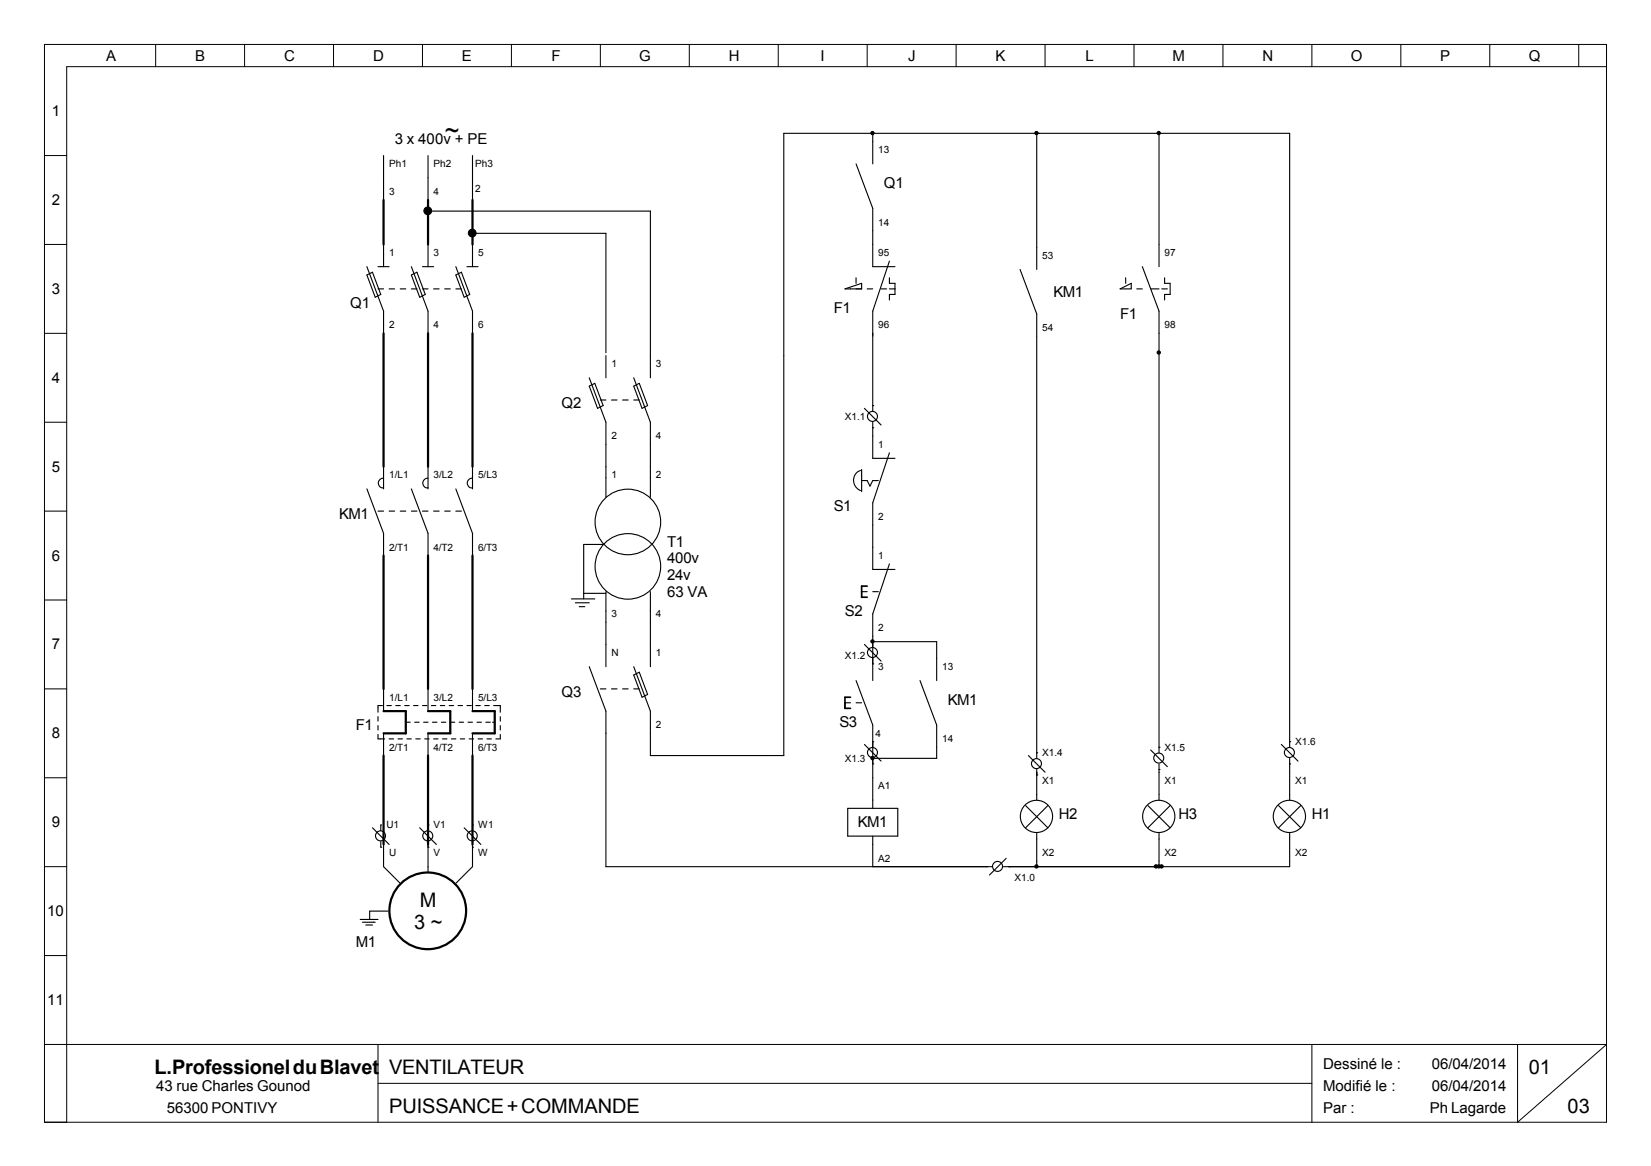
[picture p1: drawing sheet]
<svg xmlns="http://www.w3.org/2000/svg" width="297mm" height="210mm" viewBox="0 0 297 210" stroke-linecap="round" stroke-linejoin="round" font-family="sans-serif">
<g fill="none" stroke="#000" stroke-width=".2">
<path d="M69 28v8M77 28v8M77 38h40v30M85 28v8M154 29.5l3 8v10.5h4M157 24v5.5M186.5 24v24.5M208.5 24v24M66 48l3 8v4M66 49.5l1-.5 1.5 4-1 .5zM68 52h1M68 48h2"/>
<path d="M69 44v4M70 52h1M72 52h1M74 48l3 8v4M74 52h1M74 49.5l1-.5 1.5 4-1 .5zM76 52h1M76 48h2M77 44v4M78 52h1M80 52h1M82 48l3 8v4"/>
<path d="M82 52h1M82 49.5l1-.5 1.5 4-1 .5zM84 48h2M85 44v4M85 42h24v21.5M152 52l3-1v1zM154 50v1M156 52h1M158.5 52h1M160 52h1M160 47l-3 9v18M160 50v1h1v2h-1v1"/>
<path d="M183.5 48.5l3 8v80M201.5 52l2-1v1zM202.5 50v1M204.5 52h1M205.5 48l3 8v79.5M207 52h1.5M209 52h1M209.5 50v1h1v2h-1v1M106 68l3 8v13.5M106 69.5l1-.5 1.5 4-1 .5zM108 72h1M109 64v4"/>
<path d="M110 72h1M112 72h1M114 68l3 8v13.5M114 72h1M114 69.5l1-.5 1.5 4-1 .5zM155.5 73.5l3 3M157 73h.1M157 77h.1M157 76v6.5h4M66 88l3 8v4M68 92h1M69 86.1a.86 .86 0 0 0-.9 .9 .86 .86 0 0 0 .9 .8"/>
<path d="M69 84v4M70 92h1M72 92h1M74 88l3 8v4M74 92h1M76 92h1M77 86.1a.86 .86 0 0 0-.9 .9 .86 .86 0 0 0 .9 .8M77 84v4M78 92h1M80 92h1M82 88l3 8v4M82 92h1"/>
<path d="M85 86.1a.86 .86 0 0 0-.9 .9 .86 .86 0 0 0 .9 .8M85 84v4M108.5 98h-3.5v9.8M154.8 84.7a1.92 1.92 0 0 0-1.2 1.8 1.92 1.92 0 0 0 1.2 1.8M155 84.5v4M155 86.5h1l.5 1 .5-1h1M160 81.5l-3 9v12h4M102.8 107.8h4.2M103.5 108.5h2.5M104.2 109.2h1M105 106.8h4M109 106.5v13.5"/>
<path d="M117 106.5v13.5M155.5 116l3 3M156 106.5h-1v1M157 115.5h.1M157 119.5h.1M157 106.5h1M157 115.5h11.5v7M160 101.5l-3 9v12M68 132.2v.8h1.2M68 129v.8M68 130.6v.8M68.8 127h-.8v1.2"/>
<path d="M69 124v4M69 132v4M69.6 127h.8M70 133h.8M71.2 127h.8M71.6 133h.8M72.8 127h.8M73 130h.8M73.2 133h.8M74.4 127h.8M74.6 130h.8M74.8 133h.8"/>
<path d="M76 127h.8M76.2 130h.8M76.4 133h.8M77 124v4M77 132v4M77.6 127h.8M77.8 130h.8M78 133h.8M79.2 127h.8M79.4 130h.8M79.6 133h.8M80.8 127h.8"/>
<path d="M81 130h.8M81.2 133h.8M82.4 127h.8M82.6 130h.8M82.8 133h.8M84 127h.8M84.2 130h.8M84.4 133h.8M85 124v4M85 132v4M85.6 127h.8M85.8 130h.8"/>
<path d="M86 133h.8M87.2 127h.8M87.4 130h.8M87.6 133h.8M88.6 130h.4M88.8 127h1.2v1.2M90 129v.8M90 130.6v.8M90 132.2v.8h-.8M106 120l3 8v28h69.5M108 124h1M110 124h1"/>
<path d="M112 124h1M114 120l3 8v8h24v-112h91v110.5M114 124h1M114 121.5l1-.5 1.5 4-1 .5zM153 126.5h-1v1M154 122.5l3 8v15M154 126.5h1M155.5 134l3 3M157 133.5h.1M157 137.5h.1M165.5 122.5l3 8v6h-11.5M185 136l3 3"/>
<path d="M186.5 135.5h.1M186.5 139.5h.1M186.5 138.5v5.5M207 135l3 3M208.5 134.5h.1M208.5 138.5h.1M208.5 137.5v6.5M230.5 134l3 3M232 133.5h.1M232 137.5h.1M232 136.5v7.5M67 149l3 3"/>
<path d="M68.5 148.5h.1M68.5 152.5h.1M68.5 148.5v1M68.5 151.5v1M69 152v4l3 3M75.5 149l3 3M77 148.5h.1M77 152.5h.1M77 148.5v1M77 151.5v5.5M83.5 149l3 3M85 148.5h.1"/>
<path d="M85 152.5h.1M85 148.5v1M85 151.5v4.5l-3 3M152.5 145.5h9v5h-9zM157 150.5v5.5M177.5 156h.1M181 154.5l-3 3M181.5 156h.1M184.5 145l4 4M186.5 150v6M188.5 145l-4 4M206.5 145l4 4"/>
<path d="M208.5 150v6M210.5 145l-4 4M230 145l4 4M232 150v6h-51.5M234 145l-4 4M64.8 165.5h3.2M65.2 166h2.3M65.8 166.5h1.2M69.8 164h-3.3v1.5"/>
<circle cx="157" cy="75" r=".9"/>
<circle cx="113" cy="94" r="5.9"/>
<circle cx="113" cy="102" r="5.9"/>
<circle cx="157" cy="117.5" r=".9"/>
<circle cx="157" cy="135.5" r=".9"/>
<circle cx="186.5" cy="137.5" r=".9"/>
<circle cx="208.5" cy="136.5" r=".9"/>
<circle cx="232" cy="135.5" r=".9"/>
<circle cx="68.5" cy="150.5" r=".9"/>
<circle cx="77" cy="150.5" r=".9"/>
<circle cx="85" cy="150.5" r=".9"/>
<circle cx="179.5" cy="156" r=".9"/>
<circle cx="186.5" cy="147" r="2.9"/>
<circle cx="208.5" cy="147" r="2.9"/>
<circle cx="232" cy="147" r="2.9"/>
</g>
<g fill="none" stroke="#000" stroke-width=".4">
<path d="M69 36v8M77 36v8M85 36v8M69 60v24M77 60v24M85 60v24M69 100v24M77 100v24M85 100v24M69 128h4v4h-4M69 136v16M77 128h4v4h-4"/>
<path d="M77 136v16M85 128h4v4h-4M85 136v16"/>
<circle cx="77" cy="164" r="6.9"/>
</g>
<path d="M156 105.5h-1v2h1M153 125.5h-1v2h1" fill="none" stroke="#000" stroke-width=".3"/>
<g fill="#000" stroke="#000" stroke-width=".18">
<circle cx="77" cy="38" r=".7"/>
<circle cx="157" cy="24" r=".3"/>
<circle cx="186.5" cy="24" r=".3"/>
<circle cx="208.5" cy="24" r=".3"/>
<circle cx="85" cy="42" r=".7"/>
<circle cx="208.5" cy="63.5" r=".3"/>
<circle cx="157" cy="115.5" r=".3"/>
<circle cx="157" cy="136.5" r=".3"/>
<circle cx="186.5" cy="156" r=".3"/>
<circle cx="208" cy="156" r=".3"/>
<circle cx="208.5" cy="156" r=".3"/>
<circle cx="209" cy="156" r=".3"/>
</g>
<g fill="none" stroke="#000" stroke-width=".18">
<path d="M8 8h281v194h-281zM28 8v4M44 8v4M60 8v4M76 8v4M92 8v4M108 8v4M124 8v4M140 8v4M156 8v4M172 8v4M188 8v4"/>
<path d="M204 8v4M220 8v4M236 8v4M252 8v4M268 8v4M284 8v4M289 12h-277v190M8 28h4M8 44h4M8 60h4M8 76h4M8 92h4"/>
<path d="M8 108h4M8 124h4M8 140h4M8 156h4M8 172h4M8 188h281l-16 14v-14M68 188v14M68 195h168M236 188v14"/>
</g>
<text font-size="4.5" x="80" y="25.1">~</text>
<g font-size="3.6">
<text x="74.5" y="167.3">3 ~</text>
<text x="75.5" y="163.3">M</text>
<text x="27.8" y="193.3">L.Professionel du Blavet</text>
<text x="70" y="193.3">VENTILATEUR</text>
<text x="275" y="193.3">01</text>
<text x="70" y="200.3">PUISSANCE + COMMANDE</text>
<text x="282" y="200.3">03</text>
</g>
<g font-size="2.7">
<text x="19.1" y="10.9">A</text>
<text x="35.1" y="10.9">B</text>
<text x="51.1" y="10.9">C</text>
<text x="67.1" y="10.9">D</text>
<text x="83.1" y="10.9">E</text>
<text x="99.2" y="10.9">F</text>
<text x="115" y="10.9">G</text>
<text x="131.1" y="10.9">H</text>
<text x="147.6" y="10.9">I</text>
<text x="163.4" y="10.9">J</text>
<text x="179.1" y="10.9">K</text>
<text x="195.3" y="10.9">L</text>
<text x="210.9" y="10.9">M</text>
<text x="227.1" y="10.9">N</text>
<text x="243" y="10.9">O</text>
<text x="259.1" y="10.9">P</text>
<text x="275" y="10.9">Q</text>
<text x="9.3" y="20.9">1</text>
<text x="71" y="25.9">3 x 400v + PE</text>
<text x="159" y="33.9">Q1</text>
<text x="9.3" y="36.9">2</text>
<text x="9.3" y="52.9">3</text>
<text x="189.5" y="53.4">KM1</text>
<text x="63" y="55.4">Q1</text>
<text x="150" y="56.4">F1</text>
<text x="201.5" y="57.4">F1</text>
<text x="9.3" y="68.9">4</text>
<text x="101" y="73.4">Q2</text>
<text x="9.3" y="84.9">5</text>
<text x="61" y="93.4">KM1</text>
<text x="150" y="91.9">S1</text>
<text x="9.3" y="100.9">6</text>
<text x="120" y="98.4">T1</text>
<text x="120" y="101.4">400v</text>
<text x="120" y="104.4">24v</text>
<text x="120" y="107.4">63 VA</text>
<text x="152" y="110.9">S2</text>
<text x="9.3" y="116.9">7</text>
<text x="101" y="125.4">Q3</text>
<text x="64" y="131.4">F1</text>
<text x="151" y="130.9">S3</text>
<text x="170.5" y="126.9">KM1</text>
<text x="9.3" y="132.9">8</text>
<text x="9.3" y="148.9">9</text>
<text x="154.3" y="148.9">KM1</text>
<text x="190.5" y="147.4">H2</text>
<text x="212" y="147.4">H3</text>
<text x="236" y="147.4">H1</text>
<text x="8.5" y="164.9">10</text>
<text x="64" y="170.4">M1</text>
<text x="8.5" y="180.9">11</text>
<text x="28.1" y="196.4">43 rue Charles Gounod</text>
<text x="238" y="192.4">Dessiné le :</text>
<text x="238" y="196.4">Modifié le :</text>
<text x="257.6" y="192.4">06/04/2014</text>
<text x="257.6" y="196.4">06/04/2014</text>
<text x="30" y="200.4">56300 PONTIVY</text>
<text x="238" y="200.4">Par :</text>
<text x="257.2" y="200.4">Ph Lagarde</text>
</g>
<g font-size="1.8">
<text x="158" y="27.6">13</text>
<text x="70" y="30.1">Ph1</text>
<text x="70" y="35.1">3</text>
<text x="78" y="30.1">Ph2</text>
<text x="78" y="35.1">4</text>
<text x="85.5" y="30.1">Ph3</text>
<text x="85.5" y="34.6">2</text>
<text x="158" y="40.6">14</text>
<text x="70" y="46.1">1</text>
<text x="78" y="46.1">3</text>
<text x="86" y="46.1">5</text>
<text x="158" y="46.1">95</text>
<text x="187.5" y="46.6">53</text>
<text x="209.5" y="46.1">97</text>
<text x="70" y="59.1">2</text>
<text x="78" y="59.1">4</text>
<text x="86" y="59.1">6</text>
<text x="158" y="59.1">96</text>
<text x="187.5" y="59.6">54</text>
<text x="209.5" y="59.1">98</text>
<text x="110" y="66.1">1</text>
<text x="118" y="66.1">3</text>
<text x="152" y="75.6">X1.1</text>
<text x="110" y="79.1">2</text>
<text x="118" y="79.1">4</text>
<text x="158" y="80.6">1</text>
<text x="70" y="86.1">1/L1</text>
<text x="78" y="86.1">3/L2</text>
<text x="86" y="86.1">5/L3</text>
<text x="110" y="86.1">1</text>
<text x="118" y="86.1">2</text>
<text x="158" y="93.6">2</text>
<text x="70" y="99.1">2/T1</text>
<text x="78" y="99.1">4/T2</text>
<text x="86" y="99.1">6/T3</text>
<text x="158" y="100.6">1</text>
<text x="110" y="111.1">3</text>
<text x="118" y="111.1">4</text>
<text x="158" y="113.6">2</text>
<text x="110" y="118.1">N</text>
<text x="118" y="118.1">1</text>
<text x="152" y="118.6">X1.2</text>
<text x="158" y="120.6">3</text>
<text x="169.5" y="120.6">13</text>
<text x="70" y="126.1">1/L1</text>
<text x="78" y="126.1">3/L2</text>
<text x="86" y="126.1">5/L3</text>
<text x="118" y="131.1">2</text>
<text x="70" y="135.1">2/T1</text>
<text x="78" y="135.1">4/T2</text>
<text x="86" y="135.1">6/T3</text>
<text x="152" y="137.1">X1.3</text>
<text x="157.5" y="132.6">4</text>
<text x="169.5" y="133.6">14</text>
<text x="187.5" y="136.1">X1.4</text>
<text x="209.5" y="135.1">X1.5</text>
<text x="233" y="134.1">X1.6</text>
<text x="158" y="142.1">A1</text>
<text x="187.5" y="141.1">X1</text>
<text x="209.5" y="141.1">X1</text>
<text x="233" y="141.1">X1</text>
<text x="69.5" y="149.1">U1</text>
<text x="78" y="149.1">V1</text>
<text x="86" y="149.1">W1</text>
<text x="70" y="154.1">U</text>
<text x="78" y="154.1">V</text>
<text x="86" y="154.1">W</text>
<text x="158" y="155.1">A2</text>
<text x="187.5" y="154.1">X2</text>
<text x="209.5" y="154.1">X2</text>
<text x="233" y="154.1">X2</text>
<text x="182.5" y="158.6">X1.0</text>
</g>
</svg>
